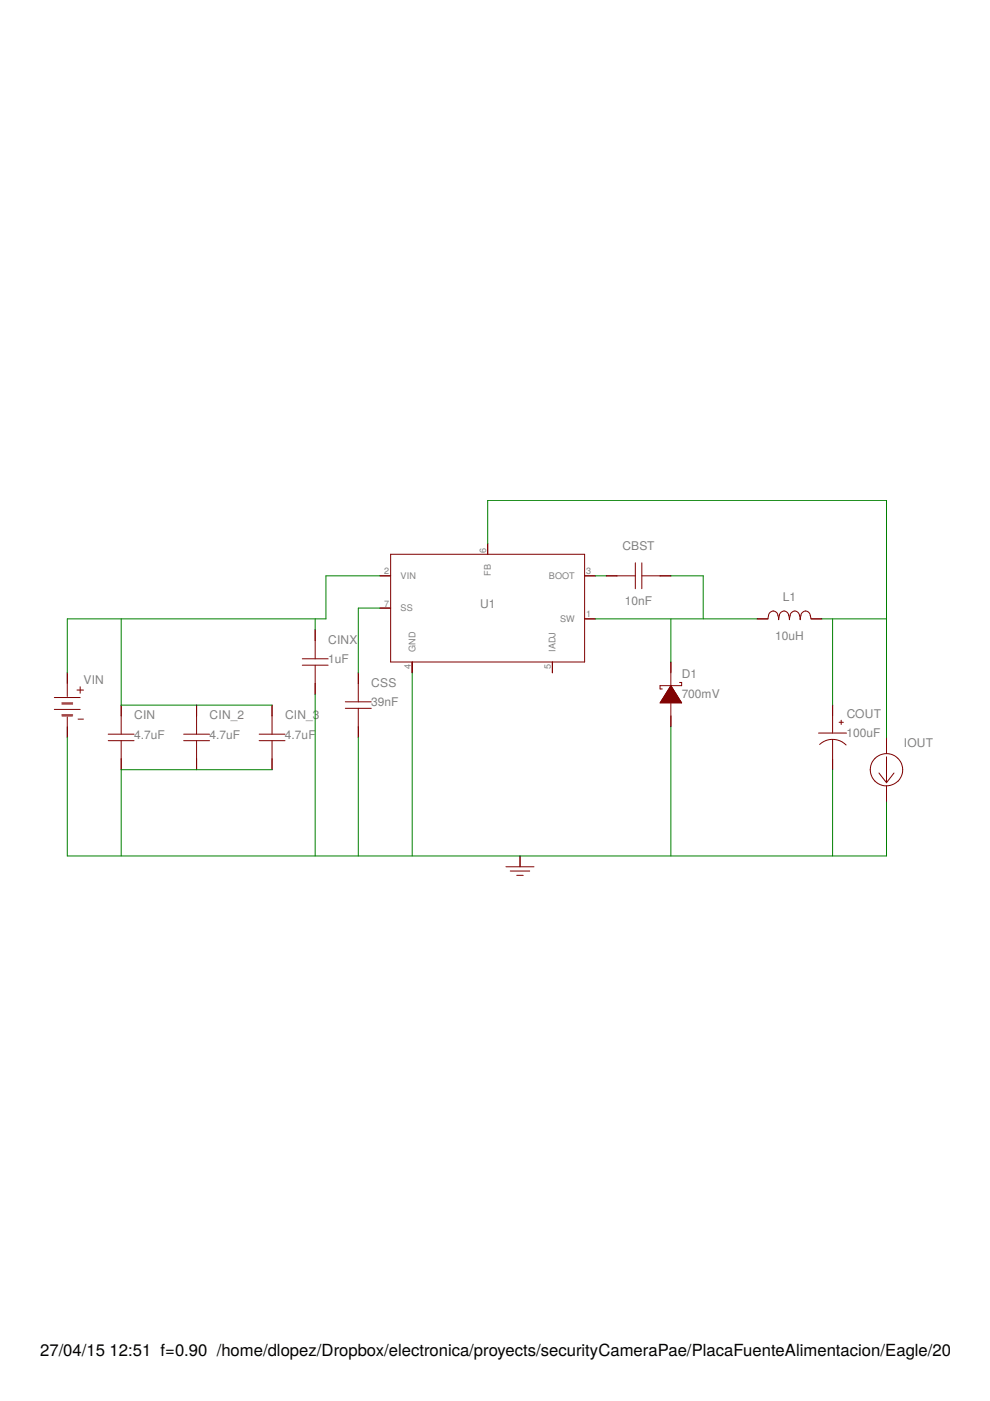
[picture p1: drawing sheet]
<eagle version="6.1"><drawing><settings><setting alwaysvectorfont="no" verticaltext="up"/></settings><grid distance="0.1" unitdist="inch" unit="inch" style="lines" multiple="1" display="no" altdistance="0.01" altunitdist="inch" altunit="inch"/><schematic><libraries><library name="AcceleratedDesigns_Lib"><symbols><symbol name="C0805C103K5RACTU@1"><pin name="1@1" x="7.62" y="0" rot="MR0" direction="pas" length="short" visible="off" swaplevel="0"/><pin name="2@2" x="-7.62" y="0" rot="MR180" direction="pas" length="short" visible="off" swaplevel="0"/><wire x1="7.62" y1="0" x2="5.08" y2="0" width="0.1524" layer="94"/><wire x1="-7.62" y1="0" x2="-5.08" y2="0" width="0.1524" layer="94"/><wire x1="0.762" y1="-3.048" x2="0.762" y2="3.048" width="0.1524" layer="94"/><wire x1="-5.08" y1="0" x2="-0.762" y2="0" width="0.1524" layer="94"/><wire x1="0.762" y1="0" x2="5.08" y2="0" width="0.1524" layer="94"/><wire x1="-0.762" y1="-3.048" x2="-0.762" y2="3.048" width="0.1524" layer="94"/><text size="2" x="0" y="7.62" layer="95" align="center">&gt;NAME</text><text size="2" x="0" y="5.08" layer="96" align="center">&gt;VALUE</text></symbol><symbol name="WB_CURRENT_LOAD@1"><pin name="+@1" x="-7.62" y="0" rot="MR180" direction="pas" length="short" visible="off" swaplevel="0"/><pin name="-@2" x="7.62" y="0" rot="MR0" direction="pas" length="short" visible="off" swaplevel="0"/><wire cap="round" x1="-3.80144541893069" y1="6.11111003035226E-05" x2="-2.68631595182662" y2="-2.68638598005626" layer="94" curve="44.25835" width="0.1524"/><wire cap="round" x1="-2.7008340002096" y1="-2.70084492188432" x2="-3.010245531766E-05" y2="-3.82193519093877" layer="94" curve="44.8182" width="0.1524"/><wire cap="round" x1="-1.47901228405671E-05" y1="-3.81607473385618" x2="2.69671339012067" y2="-2.69667753776659" layer="94" curve="45.38076" width="0.1524"/><wire cap="round" x1="2.69020543466835" y1="-2.69018253944063" x2="3.80688023502889" y2="-1.58895406142942E-05" layer="94" curve="45.58721" width="0.1524"/><wire cap="round" x1="3.80144542387741" y1="-6.17958751984642E-05" x2="2.68631643327033" y2="2.68638549307261" layer="94" curve="44.25835" width="0.1524"/><wire cap="round" x1="2.70083237377049" y1="2.70084654561062" x2="2.78042467919214E-05" y2="3.82193519631281" layer="94" curve="44.8182" width="0.1524"/><wire cap="round" x1="1.57980194586995E-05" y1="3.81607473126472" x2="-2.69671268033746" y2="2.69667825335733" layer="94" curve="45.38076" width="0.1524"/><wire cap="round" x1="-2.69020543466835" y1="2.69018253944063" x2="-3.80688023502889" y2="1.58895406171733E-05" layer="94" curve="45.58721" width="0.1524"/><wire x1="7.62" y1="0" x2="3.81" y2="0" width="0.1524" layer="94"/><wire x1="-3.81" y1="0" x2="-7.62" y2="0" width="0.1524" layer="94"/><wire x1="0.762" y1="-1.778" x2="3.048" y2="0" width="0.1524" layer="94"/><wire x1="0.762" y1="1.778" x2="3.048" y2="0" width="0.1524" layer="94"/><wire x1="3.048" y1="0" x2="-3.048" y2="0" width="0.1524" layer="94"/></symbol><symbol name="GMK212B7105KG-T@1"><pin name="1@1" x="7.62" y="0" rot="MR0" direction="pas" length="short" visible="off" swaplevel="0"/><pin name="2@2" x="-7.62" y="0" rot="MR180" direction="pas" length="short" visible="off" swaplevel="0"/><wire x1="7.62" y1="0" x2="5.08" y2="0" width="0.1524" layer="94"/><wire x1="-7.62" y1="0" x2="-5.08" y2="0" width="0.1524" layer="94"/><wire x1="0.762" y1="-3.048" x2="0.762" y2="3.048" width="0.1524" layer="94"/><wire x1="-5.08" y1="0" x2="-0.762" y2="0" width="0.1524" layer="94"/><wire x1="0.762" y1="0" x2="5.08" y2="0" width="0.1524" layer="94"/><wire x1="-0.762" y1="-3.048" x2="-0.762" y2="3.048" width="0.1524" layer="94"/><text size="2" x="0" y="7.62" layer="95" align="center">&gt;NAME</text><text size="2" x="0" y="5.08" layer="96" align="center">&gt;VALUE</text></symbol><symbol name="8TPE100MAZB@1"><pin name="+@1" x="7.62" y="0" rot="MR0" direction="pas" length="short" visible="off" swaplevel="0"/><pin name="-@2" x="-7.62" y="0" rot="MR180" direction="pas" length="short" visible="off" swaplevel="0"/><wire cap="round" x1="-1.77398933314152" y1="-3.17901066685848" x2="-1.64947060847566" y2="3.04941161526856" layer="94" curve="87.70939" width="0.127"/><wire x1="1.016" y1="-3.302" x2="1.016" y2="3.302" width="0.1524" layer="94"/><wire x1="-7.62" y1="0" x2="-0.508" y2="0" width="0.1524" layer="94"/><wire x1="1.016" y1="0" x2="7.62" y2="0" width="0.1524" layer="94"/><wire x1="3.556" y1="-2.54" x2="3.556" y2="-1.524" width="0.1524" layer="94"/><wire x1="3.048" y1="-2.032" x2="4.064" y2="-2.032" width="0.1524" layer="94"/><text size="2" x="0" y="7.62" layer="95" align="center">&gt;NAME</text><text size="2" x="0" y="5.08" layer="96" align="center">&gt;VALUE</text></symbol><symbol name="B560C-13-F@1"><pin name="A@1" x="7.62" y="0" rot="MR0" direction="pas" length="short" visible="off" swaplevel="0"/><pin name="K@2" x="-7.62" y="0" rot="MR180" direction="pas" length="short" visible="off" swaplevel="0"/><wire x1="-7.62" y1="0" x2="7.62" y2="0" width="0.1524" layer="94"/><polygon width="0.1524" layer="94"><vertex x="2.032" y="2.54"/><vertex x="-2.032" y="0"/><vertex x="2.032" y="-2.54"/></polygon><wire x1="-2.794" y1="2.032" x2="-2.794" y2="2.54" width="0.1524" layer="94"/><wire x1="-2.794" y1="2.54" x2="-2.032" y2="2.54" width="0.1524" layer="94"/><wire x1="-2.032" y1="2.54" x2="-2.032" y2="-2.54" width="0.1524" layer="94"/><wire x1="-2.032" y1="-2.54" x2="-1.27" y2="-2.54" width="0.1524" layer="94"/><wire x1="-1.27" y1="-2.54" x2="-1.27" y2="-2.032" width="0.1524" layer="94"/><text size="2" x="0" y="10.16" layer="95" align="center">&gt;NAME</text><text size="2" x="0" y="7.62" layer="96" align="center">&gt;VALUE</text></symbol><symbol name="WB_GND@1"><pin name="1@1" x="0" y="2.54" rot="MR270" direction="pas" length="short" visible="off" swaplevel="0"/><wire x1="0" y1="2.54" x2="0" y2="0" width="0.1524" layer="94"/><wire x1="-3.302" y1="0" x2="3.302" y2="0" width="0.1524" layer="94"/><wire x1="-2.286" y1="-1.016" x2="2.286" y2="-1.016" width="0.1524" layer="94"/><wire x1="-0.762" y1="-2.032" x2="0.762" y2="-2.032" width="0.1524" layer="94"/></symbol><symbol name="SDR1307-100ML@1"><pin name="2@2" x="7.62" y="0" rot="MR0" direction="pas" length="short" visible="off" swaplevel="0"/><pin name="1@1" x="-7.62" y="0" rot="MR180" direction="pas" length="short" visible="off" swaplevel="0"/><wire cap="round" x1="2.70086965376353" y1="0.835686125023295" x2="2.5488127292636" y2="-6.24799789495706E-04" layer="94" curve="12.47546" width="0.1524"/><wire cap="round" x1="3.80990829544782" y1="1.85597139451402" x2="2.69064524918793" y2="0.838459388755286" layer="94" curve="78.62357" width="0.1524"/><wire cap="round" x1="4.90450120907934" y1="0.838494459997258" x2="3.81012877640754" y2="1.85651641360845" layer="94" curve="79.52696" width="0.1524"/><wire cap="round" x1="5.08194212297714" y1="7.65933497371016E-02" x2="4.90412159312222" y2="0.838683789637753" layer="94" curve="2.683002" width="0.1524"/><wire x1="5.08" y1="7.32740090825246E-14" x2="7.62" y2="8.71708039085205E-14" width="0.1524" layer="94"/><wire cap="round" x1="0.160869647012591" y1="0.835686120495971" x2="8.81272251266148E-03" y2="-6.24804316819648E-04" layer="94" curve="12.47546" width="0.1524"/><wire cap="round" x1="1.26990852880952" y1="1.85597126998469" x2="0.150645552335143" y2="0.838459735984588" layer="94" curve="78.62355" width="0.1524"/><wire cap="round" x1="2.36450120579728" y1="0.838494428025542" x2="1.27012877312548" y2="1.85651638163673" layer="94" curve="79.52696" width="0.1524"/><wire cap="round" x1="2.53556331240561" y1="-0.177885354456139" x2="2.35799865867502" y2="0.83677165558159" layer="94" curve="17.67289" width="0.1524"/><wire cap="round" x1="-2.37913022471952" y1="0.835686100537919" x2="-2.53118714921945" y2="-6.24824274872179E-04" layer="94" curve="12.47546" width="0.1524"/><wire cap="round" x1="-1.27009153439261" y1="1.85597127646014" x2="-2.38935453412885" y2="0.838459585207164" layer="94" curve="78.62356" width="0.1524"/><wire cap="round" x1="-0.17549876466415" y1="0.838494473537584" x2="-1.26987119733595" y2="1.85651642714878" layer="94" curve="79.52696" width="0.1524"/><wire cap="round" x1="-4.43666361586885E-03" y1="-0.177885358125391" x2="-0.182001317346461" y2="0.836771651912338" layer="94" curve="17.67289" width="0.1524"/><wire x1="-7.62" y1="1.31748834064638E-14" x2="-5.08" y2="1.3716316971113E-14" width="0.1524" layer="94"/><wire cap="round" x1="-4.91913036648931" y1="0.835686111441321" x2="-5.07118729098924" y2="-6.2481337147006E-04" layer="94" curve="12.47546" width="0.1524"/><wire cap="round" x1="-3.81009141933233" y1="1.85597124231149" x2="-4.9293543958067" y2="0.838459708311387" layer="94" curve="78.62355" width="0.1524"/><wire cap="round" x1="-2.71549867276639" y1="0.838494472482158" x2="-3.80987126078252" y2="1.85651643468738" layer="94" curve="79.52697" width="0.1524"/><wire cap="round" x1="-2.54443665882017" y1="-0.177885354014588" x2="-2.72200131255076" y2="0.836771656023141" layer="94" curve="17.67289" width="0.1524"/><wire cap="round" x1="-2.54499763137906" y1="2.51755460236626E-03" x2="-2.54499765572502" y2="-0.180317541662839" layer="94" curve="53.47319" width="0.1524"/><wire cap="round" x1="-4.99761237348031E-03" y1="2.51757271580121E-03" x2="-4.9976367194459E-03" y2="-0.180317523549404" layer="94" curve="53.47319" width="0.1524"/><wire cap="round" x1="2.53500243197289" y1="2.51757460827418E-03" x2="2.53500238936746" y2="-0.180317485409697" layer="94" curve="53.47318" width="0.1524"/><text size="2" x="0" y="5.715" layer="95" align="center">&gt;NAME</text><text size="2" x="0" y="3.175" layer="96" align="center">&gt;VALUE</text></symbol><symbol name="08055C393KAT2A@1"><pin name="1@1" x="7.62" y="0" rot="MR0" direction="pas" length="short" visible="off" swaplevel="0"/><pin name="2@2" x="-7.62" y="0" rot="MR180" direction="pas" length="short" visible="off" swaplevel="0"/><wire x1="7.62" y1="0" x2="5.08" y2="0" width="0.1524" layer="94"/><wire x1="-7.62" y1="0" x2="-5.08" y2="0" width="0.1524" layer="94"/><wire x1="0.762" y1="-3.048" x2="0.762" y2="3.048" width="0.1524" layer="94"/><wire x1="-5.08" y1="0" x2="-0.762" y2="0" width="0.1524" layer="94"/><wire x1="0.762" y1="0" x2="5.08" y2="0" width="0.1524" layer="94"/><wire x1="-0.762" y1="-3.048" x2="-0.762" y2="3.048" width="0.1524" layer="94"/><text size="2" x="0" y="7.62" layer="95" align="center">&gt;NAME</text><text size="2" x="0" y="5.08" layer="96" align="center">&gt;VALUE</text></symbol><symbol name="LM22679TJ-5.0/NOPB@1"><pin name="VIN@1" x="-25.4" y="7.62" rot="MR180" direction="pas" length="short" visible="both" swaplevel="0"/><pin name="FB@2" x="0" y="15.24" rot="MR270" direction="pas" length="short" visible="both" swaplevel="0"/><pin name="BOOT@3" x="25.4" y="7.62" rot="MR0" direction="pas" length="short" visible="both" swaplevel="0"/><pin name="SW@4" x="25.4" y="-2.54" rot="MR0" direction="pas" length="short" visible="both" swaplevel="0"/><pin name="IADJ@5" x="15.24" y="-15.24" rot="MR90" direction="pas" length="short" visible="both" swaplevel="0"/><pin name="GND@6" x="-17.78" y="-15.24" rot="MR90" direction="pas" length="short" visible="both" swaplevel="0"/><pin name="SS@8" x="-25.4" y="0" rot="MR180" direction="pas" length="short" visible="both" swaplevel="0"/><wire x1="-22.86" y1="12.7" x2="22.86" y2="12.7" width="0.1524" layer="94"/><wire x1="22.86" y1="12.7" x2="22.86" y2="-12.7" width="0.1524" layer="94"/><wire x1="22.86" y1="-12.7" x2="-22.86" y2="-12.7" width="0.1524" layer="94"/><wire x1="-22.86" y1="-12.7" x2="-22.86" y2="12.7" width="0.1524" layer="94"/><wire x1="-25.4" y1="7.62" x2="-22.86" y2="7.62" width="0.1524" layer="94"/><wire x1="15.24" y1="-15.24" x2="15.24" y2="-12.7" width="0.1524" layer="94"/><wire x1="0" y1="15.24" x2="0" y2="12.7" width="0.1524" layer="94"/><wire x1="25.4" y1="7.62" x2="22.86" y2="7.62" width="0.1524" layer="94"/><wire x1="-25.4" y1="0" x2="-22.86" y2="0" width="0.1524" layer="94"/><wire x1="25.4" y1="-2.54" x2="22.86" y2="-2.54" width="0.1524" layer="94"/><wire x1="-17.78" y1="-15.24" x2="-17.78" y2="-12.7" width="0.1524" layer="94"/><text size="2" x="0" y="3.81" layer="95" align="center">&gt;NAME</text><text size="2" x="0" y="-3.81" layer="96" align="center">&gt;VALUE</text><pin name="DAP@7" x="-17.78" y="-15.24" rot="MR90" direction="pas" length="short" visible="off" swaplevel="0"/></symbol><symbol name="WB_BATTERY@1"><pin name="+@1" x="-7.62" y="0" rot="MR180" direction="pas" length="short" visible="off" swaplevel="0"/><pin name="-@2" x="7.62" y="0" rot="MR0" direction="pas" length="short" visible="off" swaplevel="0"/><wire x1="-2.032" y1="0" x2="-7.62" y2="0" width="0.1524" layer="94"/><wire x1="-1.778" y1="-3.048" x2="-1.778" y2="3.048" width="0.1524" layer="94"/><wire x1="1.016" y1="-3.048" x2="1.016" y2="3.048" width="0.1524" layer="94"/><wire x1="7.62" y1="0" x2="2.794" y2="0" width="0.1524" layer="94"/><wire x1="-0.508" y1="-1.27" x2="-0.508" y2="1.27" width="0.1524" layer="94"/><wire x1="-0.254" y1="-1.27" x2="-0.254" y2="1.27" width="0.1524" layer="94"/><wire x1="-3.556" y1="2.286" x2="-3.556" y2="3.81" width="0.1524" layer="94"/><wire x1="-2.794" y1="3.048" x2="-4.318" y2="3.048" width="0.1524" layer="94"/><wire x1="3.302" y1="2.54" x2="3.302" y2="3.81" width="0.1524" layer="94"/><wire x1="2.54" y1="-1.27" x2="2.54" y2="1.27" width="0.1524" layer="94"/><wire x1="2.286" y1="-1.27" x2="2.286" y2="1.27" width="0.1524" layer="94"/><text size="2" x="0" y="5.08" layer="95" align="center">&gt;NAME</text></symbol><symbol name="GRM31CR71H475KA12L@1"><pin name="1@1" x="7.62" y="0" rot="MR0" direction="pas" length="short" visible="off" swaplevel="0"/><pin name="2@2" x="-7.62" y="0" rot="MR180" direction="pas" length="short" visible="off" swaplevel="0"/><wire x1="7.62" y1="0" x2="5.08" y2="0" width="0.1524" layer="94"/><wire x1="-7.62" y1="0" x2="-5.08" y2="0" width="0.1524" layer="94"/><wire x1="0.762" y1="-3.048" x2="0.762" y2="3.048" width="0.1524" layer="94"/><wire x1="-5.08" y1="0" x2="-0.762" y2="0" width="0.1524" layer="94"/><wire x1="0.762" y1="0" x2="5.08" y2="0" width="0.1524" layer="94"/><wire x1="-0.762" y1="-3.048" x2="-0.762" y2="3.048" width="0.1524" layer="94"/><text size="2" x="0" y="7.62" layer="95" align="center">&gt;NAME</text><text size="2" x="0" y="5.08" layer="96" align="center">&gt;VALUE</text></symbol></symbols><devicesets><deviceset name="C0805C103K5RACTU" prefix=""><gates><gate name="1" addlevel="always" y="0" x="0" symbol="C0805C103K5RACTU@1"/></gates><devices><device name="C0805C103K5RACTU" package="0805"><connects><connect pad="1" pin="1@1" gate="1"/><connect pad="2" pin="2@2" gate="1"/></connects><technologies><technology name=""><attribute name="Cap" value="1.0E-8" constant="no"/><attribute name="ESR" value="1.739" constant="no"/><attribute name="IRMS" value="0.411" constant="no"/><attribute name="VDC" value="50.0" constant="no"/><attribute name="Manufacturer_Part_Number" value="C0805C103K5RACTU" constant="no"/><attribute name="Vendor" value="Kemet" constant="no"/><attribute name="Manufacturer_Name" value="Kemet" constant="no"/></technology></technologies></device></devices></deviceset><deviceset name="WB_CURRENT_LOAD" prefix=""><gates><gate name="1" addlevel="always" y="0" x="0" symbol="WB_CURRENT_LOAD@1"/></gates><devices><device name="WB_CURRENT_LOAD" package="WB_CURRENT_LOAD"><connects><connect pad="1" pin="+@1" gate="1"/><connect pad="2" pin="-@2" gate="1"/></connects><technologies><technology name=""><attribute name="Value" value="Value" constant="no"/><attribute name="Manufacturer_Part_Number" value="WB_CURRENT_LOAD" constant="no"/><attribute name="Manufacturer_Name" value="WB_CURRENT_LOAD" constant="no"/><attribute name="PowerPortType" value="POWER_GROUND" constant="no"/></technology></technologies></device></devices></deviceset><deviceset name="GMK212B7105KG-T" prefix=""><gates><gate name="1" addlevel="always" y="0" x="0" symbol="GMK212B7105KG-T@1"/></gates><devices><device name="GMK212B7105KG-T" package="0805"><connects><connect pad="1" pin="1@1" gate="1"/><connect pad="2" pin="2@2" gate="1"/></connects><technologies><technology name=""><attribute name="Cap" value="1.0E-6" constant="no"/><attribute name="ESR" value="0.0" constant="no"/><attribute name="IRMS" value="0.0" constant="no"/><attribute name="VDC" value="35.0" constant="no"/><attribute name="Manufacturer_Part_Number" value="GMK212B7105KG-T" constant="no"/><attribute name="Vendor" value="Taiyo Yuden" constant="no"/><attribute name="Manufacturer_Name" value="Taiyo Yuden" constant="no"/></technology></technologies></device></devices></deviceset><deviceset name="8TPE100MAZB" prefix=""><gates><gate name="1" addlevel="always" y="0" x="0" symbol="8TPE100MAZB@1"/></gates><devices><device name="8TPE100MAZB" package="3528-21"><connects><connect pad="1" pin="+@1" gate="1"/><connect pad="2" pin="-@2" gate="1"/></connects><technologies><technology name=""><attribute name="Datasheet_URL" value="%20" constant="no"/><attribute name="Cap" value="1.0E-4" constant="no"/><attribute name="ESR" value="0.035" constant="no"/><attribute name="IRMS" value="1.4" constant="no"/><attribute name="VDC" value="8.0" constant="no"/><attribute name="Manufacturer_Part_Number" value="8TPE100MAZB" constant="no"/><attribute name="Vendor" value="Panasonic" constant="no"/><attribute name="Manufacturer_Name" value="Panasonic" constant="no"/></technology></technologies></device></devices></deviceset><deviceset name="B560C-13-F" prefix=""><gates><gate name="1" addlevel="always" y="0" x="0" symbol="B560C-13-F@1"/></gates><devices><device name="B560C-13-F" package="SMC"><connects><connect pad="2" pin="A@1" gate="1"/><connect pad="1" pin="K@2" gate="1"/></connects><technologies><technology name=""><attribute name="Datasheet_URL" value="http://www.diodes.com/datasheets/ds13012.pdf" constant="no"/><attribute name="Io" value="5.0" constant="no"/><attribute name="VRRM" value="60.0" constant="no"/><attribute name="VFatIo" value="0.7" constant="no"/><attribute name="Manufacturer_Part_Number" value="B560C-13-F" constant="no"/><attribute name="Vendor" value="Diodes Inc." constant="no"/><attribute name="Manufacturer_Name" value="Diodes Inc." constant="no"/></technology></technologies></device></devices></deviceset><deviceset name="WB_GND" prefix=""><gates><gate name="1" addlevel="always" y="0" x="0" symbol="WB_GND@1"/></gates><devices><device name="WB_GND" package="WB_GND"><connects><connect pad="1" pin="1@1" gate="1"/></connects><technologies><technology name=""><attribute name="Value" value="Value" constant="no"/><attribute name="Manufacturer_Part_Number" value="WB_GND" constant="no"/><attribute name="Manufacturer_Name" value="WB_GND" constant="no"/><attribute name="PowerPortType" value="POWER_GROUND" constant="no"/></technology></technologies></device></devices></deviceset><deviceset name="SDR1307-100ML" prefix=""><gates><gate name="1" addlevel="always" y="0" x="0" symbol="SDR1307-100ML@1"/></gates><devices><device name="SDR1307-100ML" package="SDR1307"><connects><connect pad="1" pin="1@1" gate="1"/><connect pad="2" pin="2@2" gate="1"/></connects><technologies><technology name=""><attribute name="L" value="1.0E-5" constant="no"/><attribute name="DCR" value="0.021" constant="no"/><attribute name="IDC" value="5.6" constant="no"/><attribute name="Manufacturer_Part_Number" value="SDR1307-100ML" constant="no"/><attribute name="Vendor" value="Bourns" constant="no"/><attribute name="Manufacturer_Name" value="Bourns" constant="no"/></technology></technologies></device></devices></deviceset><deviceset name="08055C393KAT2A" prefix=""><gates><gate name="1" addlevel="always" y="0" x="0" symbol="08055C393KAT2A@1"/></gates><devices><device name="08055C393KAT2A" package="0805"><connects><connect pad="1" pin="1@1" gate="1"/><connect pad="2" pin="2@2" gate="1"/></connects><technologies><technology name=""><attribute name="Cap" value="3.9E-8" constant="no"/><attribute name="ESR" value="0.038" constant="no"/><attribute name="IRMS" value="0.0" constant="no"/><attribute name="VDC" value="50.0" constant="no"/><attribute name="Manufacturer_Part_Number" value="08055C393KAT2A" constant="no"/><attribute name="Vendor" value="AVX" constant="no"/><attribute name="Manufacturer_Name" value="AVX" constant="no"/></technology></technologies></device></devices></deviceset><deviceset name="LM22679TJ-5.0/NOPB" prefix=""><gates><gate name="1" addlevel="always" y="0" x="0" symbol="LM22679TJ-5.0/NOPB@1"/></gates><devices><device name="LM22679TJ-5.0/NOPB" package="TJ7A"><connects><connect pad="2" pin="VIN@1" gate="1"/><connect pad="6" pin="FB@2" gate="1"/><connect pad="3" pin="BOOT@3" gate="1"/><connect pad="1" pin="SW@4" gate="1"/><connect pad="5" pin="IADJ@5" gate="1"/><connect pad="4" pin="GND@6" gate="1"/><connect pad="8" pin="DAP@7" gate="1"/><connect pad="7" pin="SS@8" gate="1"/></connects><technologies><technology name=""><attribute name="Datasheet_URL" value="http://www.ti.com/product/lm22679" constant="no"/><attribute name="Frequency" value="500000.0" constant="no"/><attribute name="Imax" value="5.0" constant="no"/><attribute name="Package" value="NA" constant="no"/><attribute name="Mktg_Package" value="NA" constant="no"/><attribute name="NSID" value="LM22679TJ-5.0/NOPB" constant="no"/><attribute name="Manufacturer_Part_Number" value="LM22679TJ-5.0/NOPB" constant="no"/><attribute name="Vendor" value="Texas Instruments" constant="no"/><attribute name="Manufacturer_Name" value="Texas Instruments" constant="no"/></technology></technologies></device></devices></deviceset><deviceset name="WB_BATTERY" prefix=""><gates><gate name="1" addlevel="always" y="0" x="0" symbol="WB_BATTERY@1"/></gates><devices><device name="WB_BATTERY" package="WB_BATTERY"><connects><connect pad="1" pin="+@1" gate="1"/><connect pad="2" pin="-@2" gate="1"/></connects><technologies><technology name=""><attribute name="Value" value="Value" constant="no"/><attribute name="Manufacturer_Part_Number" value="WB_BATTERY" constant="no"/><attribute name="Manufacturer_Name" value="WB_BATTERY" constant="no"/><attribute name="PowerPortType" value="POWER_GROUND" constant="no"/></technology></technologies></device></devices></deviceset><deviceset name="GRM31CR71H475KA12L" prefix=""><gates><gate name="1" addlevel="always" y="0" x="0" symbol="GRM31CR71H475KA12L@1"/></gates><devices><device name="GRM31CR71H475KA12L" package="1206"><connects><connect pad="1" pin="1@1" gate="1"/><connect pad="2" pin="2@2" gate="1"/></connects><technologies><technology name=""><attribute name="Cap" value="4.7E-6" constant="no"/><attribute name="ESR" value="0.0" constant="no"/><attribute name="IRMS" value="0.0" constant="no"/><attribute name="VDC" value="50.0" constant="no"/><attribute name="Manufacturer_Part_Number" value="GRM31CR71H475KA12L" constant="no"/><attribute name="Vendor" value="MuRata" constant="no"/><attribute name="Manufacturer_Name" value="MuRata" constant="no"/></technology></technologies></device></devices></deviceset></devicesets></library></libraries><attributes/><variantdefs/><classes><class number="0" name="default" width="0" drill="0"/></classes><parts><part name="CBST" library="AcceleratedDesigns_Lib" device="C0805C103K5RACTU" deviceset="C0805C103K5RACTU" value="10nF"/><part name="CIN" library="AcceleratedDesigns_Lib" device="GRM31CR71H475KA12L" deviceset="GRM31CR71H475KA12L" value="4.7uF"/><part name="CINX" library="AcceleratedDesigns_Lib" device="GMK212B7105KG-T" deviceset="GMK212B7105KG-T" value="1uF"/><part name="COUT" library="AcceleratedDesigns_Lib" device="8TPE100MAZB" deviceset="8TPE100MAZB" value="100uF"/><part name="D1" library="AcceleratedDesigns_Lib" device="B560C-13-F" deviceset="B560C-13-F" value="700mV"/><part name="GND" library="AcceleratedDesigns_Lib" device="WB_GND" deviceset="WB_GND" value="WB_GND"/><part name="L1" library="AcceleratedDesigns_Lib" device="SDR1307-100ML" deviceset="SDR1307-100ML" value="10uH"/><part name="CSS" library="AcceleratedDesigns_Lib" device="08055C393KAT2A" deviceset="08055C393KAT2A" value="39nF"/><part name="U1" library="AcceleratedDesigns_Lib" device="LM22679TJ-5.0/NOPB" deviceset="LM22679TJ-5.0/NOPB" value="LM22679TJ-5.0/NOPB"/><part name="VIN" library="AcceleratedDesigns_Lib" device="WB_BATTERY" deviceset="WB_BATTERY" value="WB_BATTERY"/><part name="IOUT" library="AcceleratedDesigns_Lib" device="WB_CURRENT_LOAD" deviceset="WB_CURRENT_LOAD" value="WB_CURRENT_LOAD"/><part name="CIN_2" library="AcceleratedDesigns_Lib" device="GRM31CR71H475KA12L" deviceset="GRM31CR71H475KA12L" value="4.7uF"/><part name="CIN_3" library="AcceleratedDesigns_Lib" device="GRM31CR71H475KA12L" deviceset="GRM31CR71H475KA12L" value="4.7uF"/></parts><sheets><sheet><plain/><instances><instance part="Cbst" gate="1" x="163.83" y="96.52" rot="R0" smashed="yes"><attribute name="NAME" x="163.83" y="102.616" size="2" layer="95" rot="R0" align="bottom-center"/><attribute name="VALUE" x="163.83" y="89.662" size="2" layer="96" rot="R0" align="bottom-center"/></instance><instance part="Cin" gate="1" x="41.91" y="58.42" rot="R90" smashed="yes"><attribute name="NAME" x="44.958" y="62.738" size="2" layer="95" rot="R0" align="bottom-left"/><attribute name="VALUE" x="44.958" y="58.166" size="2" layer="96" rot="R0" align="bottom-left"/></instance><instance part="Cinx" gate="1" x="87.63" y="76.2" rot="R90" smashed="yes"><attribute name="NAME" x="90.678" y="80.518" size="2" layer="95" rot="R0" align="bottom-left"/><attribute name="VALUE" x="90.678" y="75.946" size="2" layer="96" rot="R0" align="bottom-left"/></instance><instance part="Cout" gate="1" x="209.55" y="58.42" rot="R90" smashed="yes"><attribute name="NAME" x="212.852" y="62.992" size="2" layer="95" rot="R0" align="bottom-left"/><attribute name="VALUE" x="212.852" y="58.42" size="2" layer="96" rot="R0" align="bottom-left"/></instance><instance part="D1" gate="1" x="171.45" y="68.58" rot="R270" smashed="yes"><attribute name="NAME" x="173.99" y="72.39" size="2" layer="95" rot="R0" align="bottom-left"/><attribute name="VALUE" x="173.99" y="67.818" size="2" layer="96" rot="R0" align="bottom-left"/></instance><instance part="GND" gate="1" x="135.89" y="27.94" rot="R0" smashed="yes"><attribute name="NAME" x="135.89" y="33.528" size="2" layer="95" display="off" rot="R0" align="bottom-center"/></instance><instance part="L1" gate="1" x="199.39" y="86.36" rot="R0" smashed="yes"><attribute name="NAME" x="199.39" y="90.678" size="2" layer="95" rot="R0" align="bottom-center"/><attribute name="VALUE" x="199.39" y="81.28" size="2" layer="96" rot="R0" align="bottom-center"/></instance><instance part="Css" gate="1" x="97.79" y="66.04" rot="R90" smashed="yes"><attribute name="NAME" x="100.838" y="70.358" size="2" layer="95" rot="R0" align="bottom-left"/><attribute name="VALUE" x="100.838" y="65.786" size="2" layer="96" rot="R0" align="bottom-left"/></instance><instance part="U1" gate="1" x="128.27" y="88.9" rot="R0" smashed="yes"><attribute name="NAME" x="128.27" y="88.9" size="2" layer="95" rot="R0" align="bottom-center"/><attribute name="TYPE" x="128.27" y="85.09" size="2" layer="96" rot="R0" align="bottom-center"/></instance><instance part="Vin" gate="1" x="29.21" y="66.04" rot="R270" smashed="yes"><attribute name="NAME" x="33.02" y="71.12" size="2" layer="95" rot="R0" align="bottom-left"/></instance><instance part="Iout" gate="1" x="222.25" y="50.8" rot="R270" smashed="yes"><attribute name="NAME" x="226.314" y="56.134" size="2" layer="95" rot="R0" align="bottom-left"/></instance><instance part="Cin_2" gate="1" x="59.69" y="58.42" rot="R90" smashed="yes"><attribute name="NAME" x="62.738" y="62.738" size="2" layer="95" rot="R0" align="bottom-left"/><attribute name="VALUE" x="62.738" y="58.166" size="2" layer="96" rot="R0" align="bottom-left"/></instance><instance part="Cin_3" gate="1" x="77.47" y="58.42" rot="R90" smashed="yes"><attribute name="NAME" x="80.518" y="62.738" size="2" layer="95" rot="R0" align="bottom-left"/><attribute name="VALUE" x="80.518" y="58.166" size="2" layer="96" rot="R0" align="bottom-left"/></instance></instances><busses/><nets><net name="4" class="0"><segment><pinref part="Cbst" pin="1@1" gate="1"/><pinref part="D1" pin="K@2" gate="1"/><pinref part="L1" pin="1@1" gate="1"/><pinref part="U1" pin="SW@4" gate="1"/><wire x1="171.45" y1="86.36" x2="171.45" y2="76.2" width="0" layer="91"/><wire x1="171.45" y1="96.52" x2="179.07" y2="96.52" width="0" layer="91"/><wire x1="179.07" y1="96.52" x2="179.07" y2="86.36" width="0" layer="91"/><wire x1="153.67" y1="86.36" x2="191.77" y2="86.36" width="0" layer="91"/></segment></net><net name="5" class="0"><segment><pinref part="Cbst" pin="2@2" gate="1"/><pinref part="U1" pin="BOOT@3" gate="1"/><wire x1="153.67" y1="96.52" x2="156.21" y2="96.52" width="0" layer="91"/></segment></net><net name="3" class="0"><segment><pinref part="Cin" pin="1@1" gate="1"/><pinref part="Cinx" pin="1@1" gate="1"/><pinref part="U1" pin="VIN@1" gate="1"/><pinref part="Vin" pin="+@1" gate="1"/><pinref part="Cin_2" pin="1@1" gate="1"/><pinref part="Cin_3" pin="1@1" gate="1"/><wire x1="87.63" y1="86.36" x2="87.63" y2="83.82" width="0" layer="91"/><wire x1="90.17" y1="96.52" x2="90.17" y2="86.36" width="0" layer="91"/><wire x1="90.17" y1="96.52" x2="102.87" y2="96.52" width="0" layer="91"/><wire x1="41.91" y1="66.04" x2="41.91" y2="86.36" width="0" layer="91"/><wire x1="29.21" y1="86.36" x2="90.17" y2="86.36" width="0" layer="91"/><wire x1="29.21" y1="73.66" x2="29.21" y2="86.36" width="0" layer="91"/><wire x1="41.91" y1="66.04" x2="77.47" y2="66.04" width="0" layer="91"/></segment></net><net name="0" class="0"><segment><pinref part="Cin" pin="2@2" gate="1"/><pinref part="Cinx" pin="2@2" gate="1"/><pinref part="Cout" pin="-@2" gate="1"/><pinref part="D1" pin="A@1" gate="1"/><pinref part="GND" pin="1@1" gate="1"/><pinref part="Css" pin="2@2" gate="1"/><pinref part="U1" pin="GND@6" gate="1"/><pinref part="U1" pin="DAP@7" gate="1"/><pinref part="Vin" pin="-@2" gate="1"/><pinref part="Iout" pin="-@2" gate="1"/><pinref part="Cin_2" pin="2@2" gate="1"/><pinref part="Cin_3" pin="2@2" gate="1"/><wire x1="97.79" y1="30.48" x2="97.79" y2="58.42" width="0" layer="91"/><wire x1="41.91" y1="50.8" x2="41.91" y2="30.48" width="0" layer="91"/><wire x1="87.63" y1="68.58" x2="87.63" y2="30.48" width="0" layer="91"/><wire x1="110.49" y1="73.66" x2="110.49" y2="30.48" width="0" layer="91"/><wire x1="209.55" y1="50.8" x2="209.55" y2="30.48" width="0" layer="91"/><wire x1="171.45" y1="30.48" x2="171.45" y2="60.96" width="0" layer="91"/><wire x1="29.21" y1="30.48" x2="222.25" y2="30.48" width="0" layer="91"/><wire x1="29.21" y1="30.48" x2="29.21" y2="58.42" width="0" layer="91"/><wire x1="222.25" y1="30.48" x2="222.25" y2="43.18" width="0" layer="91"/><wire x1="41.91" y1="50.8" x2="77.47" y2="50.8" width="0" layer="91"/></segment></net><net name="2" class="0"><segment><pinref part="Cout" pin="+@1" gate="1"/><pinref part="L1" pin="2@2" gate="1"/><pinref part="U1" pin="FB@2" gate="1"/><pinref part="Iout" pin="+@1" gate="1"/><wire x1="209.55" y1="66.04" x2="209.55" y2="86.36" width="0" layer="91"/><wire x1="207.01" y1="86.36" x2="222.25" y2="86.36" width="0" layer="91"/><wire x1="128.27" y1="104.14" x2="128.27" y2="114.3" width="0" layer="91"/><wire x1="128.27" y1="114.3" x2="222.25" y2="114.3" width="0" layer="91"/><wire x1="222.25" y1="114.3" x2="222.25" y2="58.42" width="0" layer="91"/></segment></net><net name="1" class="0"><segment><pinref part="Css" pin="1@1" gate="1"/><pinref part="U1" pin="SS@8" gate="1"/><wire x1="97.79" y1="73.66" x2="97.79" y2="88.9" width="0" layer="91"/><wire x1="97.79" y1="88.9" x2="102.87" y2="88.9" width="0" layer="91"/></segment></net></nets></sheet></sheets></schematic></drawing></eagle>
